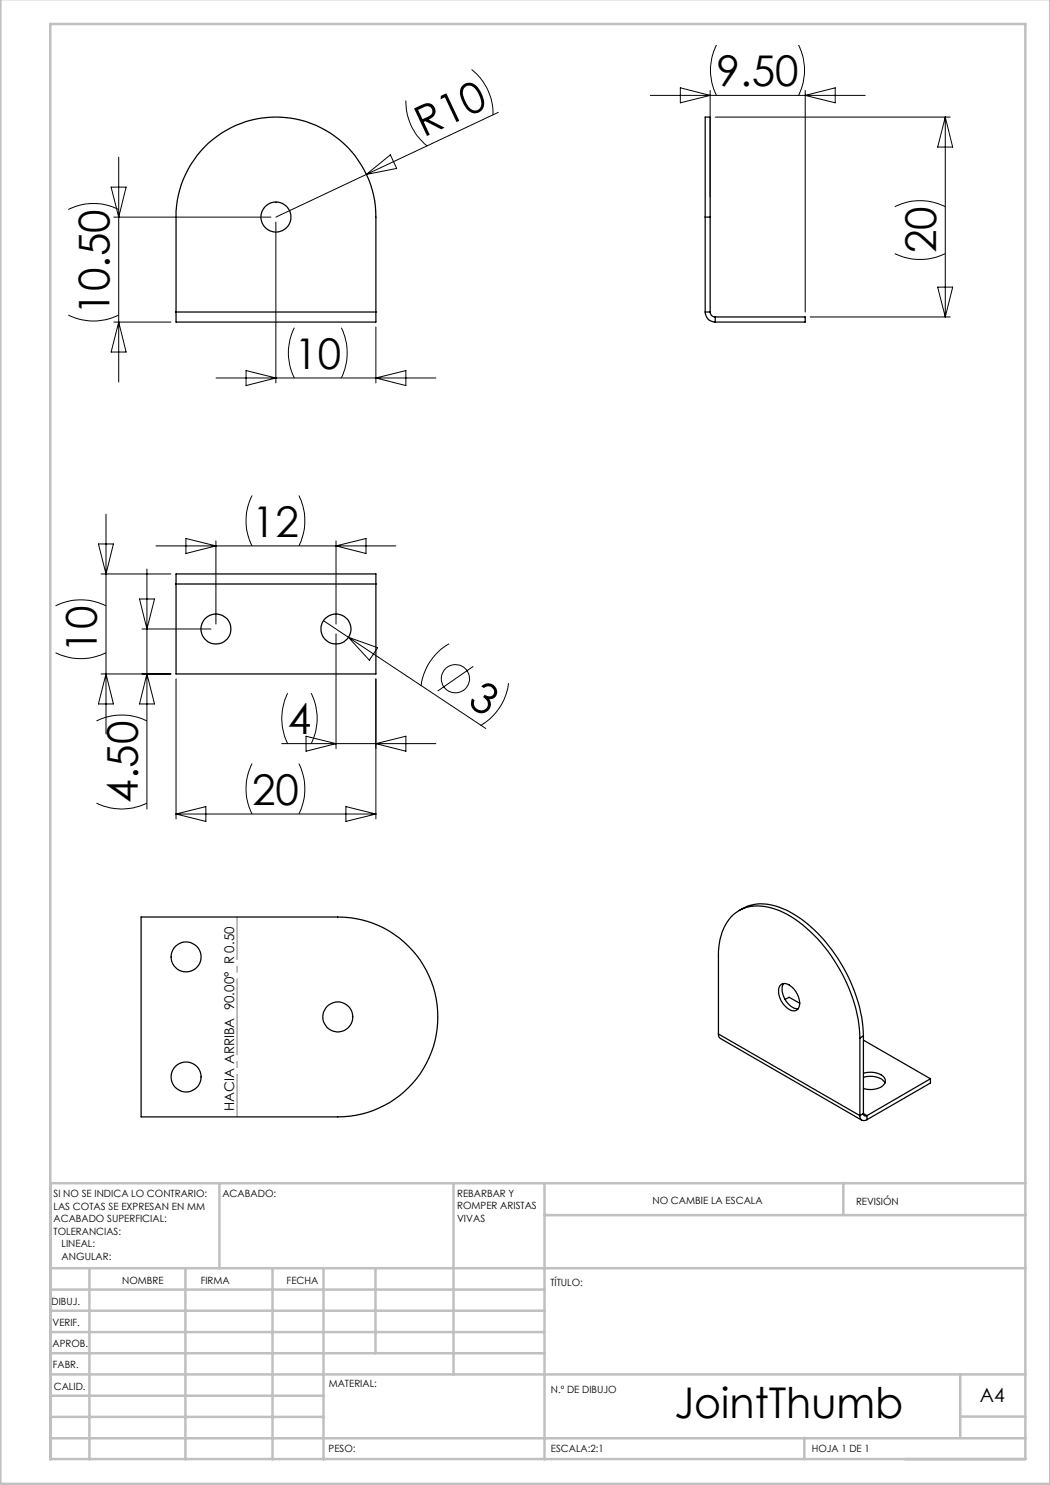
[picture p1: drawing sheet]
<svg xmlns="http://www.w3.org/2000/svg" width="210mm" height="297mm" viewBox="0 0 210 297" stroke-linecap="round" stroke-linejoin="round" font-family="sans-serif">
<g fill="none" stroke="#000" stroke-width=".2">
<path d="M94.3 13.9a11.3 11.3 0 0 1 4.3 9.1M130.1 19.1h42.9M136.1 17.6l5.9 1.5-5.9 1.5zM142 18.1v21.3M143.3 9a11.2 11.2 0 0 0 0 10.1M159.7 9a11.2 11.2 0 0 1 0 10.1M161 18.1v44.3M161 19.1l6-1.5v3zM22.2 37.4h3l-1.5 6zM23.7 31.4v45M73.3 34.9l-18.1 8.5M73.3 34.9l4.8-3.9 1.2 2.7z"/>
<path d="M81.2 20.1a11.2 11.2 0 0 0 4.3 9.1M99.7 22.5l-26.4 12.4M143.1 23.4h46.9M189.1 23.4v40M189.1 23.4l1.4 6h-3zM13.7 41.9a11.2 11.2 0 0 1 10 0M22.8 43.4h31.4M55.2 44.4v32.2M179 50.7a11.5 11.5 0 0 0 10.1 0M179 41.3a11.2 11.2 0 0 1 10.1 0M187.5 57.4h3l-1.4 6zM13.7 63a11.2 11.2 0 0 0 10 0"/>
<path d="M22.8 64.4h11.4M23.7 64.4l1.5 6h-3zM43.2 75.6h44M49.2 74.1l6 1.5-6 1.5zM58.9 65.5a11.1 11.1 0 0 0 0 10.1M68.3 65.5a11.4 11.4 0 0 1 0 10.1M75.2 65.4v11.2M75.2 75.6l6-1.5v3zM162 63.4h28M50.4 99.1a11.2 11.2 0 0 0 0 10.1M59.8 99.1a11.5 11.5 0 0 1 0 10.1M19.7 108.8h3l-1.5 6z"/>
<path d="M20.2 114.8h14M21.2 102.8v44M27.9 119.8h3l-1.5 6zM29.4 113.8v48M31.2 109.2h48M37.2 107.7l6 1.5-6 1.5zM43.2 108.2v16.6M67.2 108.2v16.6M67.2 109.2l6-1.5v3zM11.1 130.6a11.5 11.5 0 0 0 10.1 0M11.1 121.2a11.2 11.2 0 0 1 10.1 0M20.2 134.8h14"/>
<path d="M21.2 134.8l1.5 6h-3zM28.4 125.8h13.8M29.4 134.8l1.5 6h-3zM35.2 135.8v28M57.5 138.6a11.2 11.2 0 0 0 0 10.1M62.2 138.6a11.2 11.2 0 0 1 0 10.1M64.7 124.1l5 3.4M67.2 126.8v22.9M69.7 127.5l27.5 18.2M69.7 127.5l5.8 2-1.6 2.5zM75.2 135.8v28M89.8 128.8a11.3 11.3 0 0 0-5.6 8.4"/>
<path d="M94.7 133.3l-7.2 4.9M101.7 136.6a11.4 11.4 0 0 1-5.6 8.5M19.3 144.2a11.5 11.5 0 0 1 10.1 0M50.4 152.7a11.2 11.2 0 0 0 0 10.1M56.3 148.7h30.9M59.8 152.7a11.5 11.5 0 0 1 0 10.1M61.2 147.2l6 1.5-6 1.5zM75.2 148.7l6-1.5v3zM19.3 160.6a11.2 11.2 0 0 0 10.1 0M35.2 162.8h40M35.2 162.8l6-1.5v3zM69.2 161.3l6 1.5-6 1.5z"/>
<circle cx="91.1" cy="135.8" r="2.82"/>
</g>
<path d="M47.4 223.4v-40" fill="none" stroke="#808080" stroke-width=".2" stroke-dasharray="15.2 1.3 1.3 1.3" stroke-dashoffset="6.7"/>
<g fill="none" stroke="#c0c0c0" stroke-width=".5">
<path d="M.1 -.1v296.9h209.9v-296.9M10.1 4.8h195v287h-195zM43.9 236.6v17M90.7 236.6v38.3M108.9 236.6v55.3M168.7 236.6v6.3M205.1 236.6h-195v55.3M10.1 253.6h195M10.1 257.9h98.8M17.9 253.6v38.3M37.1 253.6v38.3M54.5 253.6v38.3"/>
<path d="M64.7 253.6v38.3M75.1 253.6v17M108.9 243h96.2M10.1 270.6h98.8M10.1 266.4h98.8M10.1 262.1h98.8M10.1 279.1h54.6M10.1 274.9h195M192.1 274.8v12.7M10.1 287.7h195M10.1 283.4h54.6M160.9 287.5v4.3"/>
<path d="M192.1 283.3h13"/>
</g>
<g fill="none" stroke="#000" stroke-width=".25">
<path d="M141 43.4v-20h1v20M141 43.4h1M141 43.4v19M142 43.4v19M35.2 62.4v2h40v-2M35.2 62.4v-19a20 20 0 0 1 20-20 20 20 0 0 1 20 20v19M35.2 62.4h40M141 62.4a1.97 1.97 0 0 0 2.1 2M141 62.4h1M142 62.4a1.02 1.02 0 0 0 1.1 1M143.1 63.4h17.9v1h-17.9M143.1 63.4v1"/>
<path d="M35.2 116.8v-2h40v2M35.2 116.8v18h40v-18M35.2 116.8h40M28.2 183.4h39.4a20 20 0 0 1 20 20 20 20 0 0 1-20 20h-39.4zM147.8 182.1a8.7 8.7 0 0 1 8.8-.4 27.9 27.9 0 0 1 13.1 13.7 27.7 27.7 0 0 1 3 11.8M156.2 196.9a2.19 2.19 0 0 1 2.8 1.1 3.1 3.1 0 0 1 .4 4 1.88 1.88 0 0 1-2.4-.8 3.6 3.6 0 0 1-1-4.1zM156.7 196.7a4 4 0 0 0 1.8 4.8l.3 .1 .8 .2M157 199.9l.8-.4 2.1 1.2M143.7 206.8v-15.5a10.5 10.5 0 0 1 3.4-8.7 8.3 8.3 0 0 1 8-.7 24.2 24.2 0 0 1 11.1 9.2 30.9 30.9 0 0 1 5.8 16.5M143.7 206.8l.1 .5 .3 .4 28.3 16.3M143.7 206.8l28.3 16.3M172 207.6v15.5"/>
<path d="M172.7 214.7a4 4 0 0 1 4.2 .9 1.52 1.52 0 0 1-1.4 2.1l-1.2 .2-1.6-.2M172.7 215.5a4 4 0 0 1 4.2 .9l.1 .2M172.7 207.2l-.7 .4M172.7 207.2v15.5M172.7 208l13.4 7.8M186.1 215.8l-12.7 7.3M186.1 215.8v.8l-12.7 7.3M172 223.1a.86 .86 0 0 0 .4 .9 .86 .86 0 0 0 1-.1M172.7 222.7a.43 .43 0 0 0 .2 .5 .43 .43 0 0 0 .5-.1M172.7 222.7l-.7 .4M172.7 222.7l.7 .4M173.4 223.1v.8"/>
<circle cx="55.2" cy="43.4" r="3"/>
<circle cx="43.2" cy="125.8" r="3"/>
<circle cx="67.2" cy="125.8" r="3"/>
<circle cx="37.2" cy="191.4" r="2.99"/>
<circle cx="37.2" cy="215.4" r="3"/>
<circle cx="67.6" cy="203.4" r="2.99"/>
</g>
<g font-size="8.5">
<text x="143.3" y="17.2">9.50</text>
<text x="84.7" y="27.5" transform="rotate(-25 84.7 27.5)">R10</text>
<text x="187.2" y="50.7" transform="rotate(-90 187.2 50.7)">20</text>
<text x="21.9" y="63" transform="rotate(-90 21.9 63)">10.50</text>
<text x="58.9" y="73.8">10</text>
<text x="50.4" y="107.3">12</text>
<text x="19.4" y="130.5" transform="rotate(-90 19.4 130.5)">10</text>
<text x="93.3" y="140.9" transform="rotate(34 93.3 140.9)">3</text>
<text x="57.6" y="146.9">4</text>
<text x="27.6" y="160.6" transform="rotate(-90 27.6 160.6)">4.50</text>
<text x="50.4" y="160.9">20</text>
<text x="134.9" y="283.5">JointThumb</text>
</g>
<text font-size="3.9" x="196" y="280.4">A4</text>
<text font-size="2.7" x="46.8" y="222.1" transform="rotate(-90 46.8 222.1)">HACIA ARRIBA 90.00° R 0.50</text>
<g font-size="2">
<text x="10.7" y="239.5">SI NO SE INDICA LO CONTRARIO:</text>
<text x="44.5" y="239.5">ACABADO:</text>
<text x="91.4" y="239.4">REBARBAR Y</text>
<text x="10.7" y="242">LAS COTAS SE EXPRESAN EN MM</text>
<text x="10.7" y="244.5">ACABADO SUPERFICIAL:</text>
<text x="91.4" y="241.9">ROMPER ARISTAS</text>
<text x="91.4" y="244.4">VIVAS</text>
<text x="130.5" y="240.8">NO CAMBIE LA ESCALA</text>
<text x="171.2" y="241">REVISIÓN</text>
<text x="10.7" y="247">TOLERANCIAS:</text>
<text x="12.3" y="249.5">LINEAL:</text>
<text x="12.3" y="252">ANGULAR:</text>
<text x="24.4" y="256.9">NOMBRE</text>
<text x="40.1" y="256.8">FIRMA</text>
<text x="57.3" y="256.8">FECHA</text>
<text x="110.1" y="257.1">TÍTULO:</text>
<text x="10.3" y="260.9">DIBUJ.</text>
<text x="10.5" y="269.3">APROB.</text>
<text x="10.5" y="265.2">VERIF.</text>
<text x="10.6" y="273.6">FABR.</text>
<text x="10.8" y="278">CALID.</text>
<text x="65.8" y="277.4">MATERIAL:</text>
<text x="110.2" y="278.5">N.º DE DIBUJO</text>
<text x="65.7" y="290.4">PESO:</text>
<text x="110.2" y="290.5">ESCALA:2:1</text>
<text x="162.4" y="290.4">HOJA 1 DE 1</text>
</g>
</svg>
